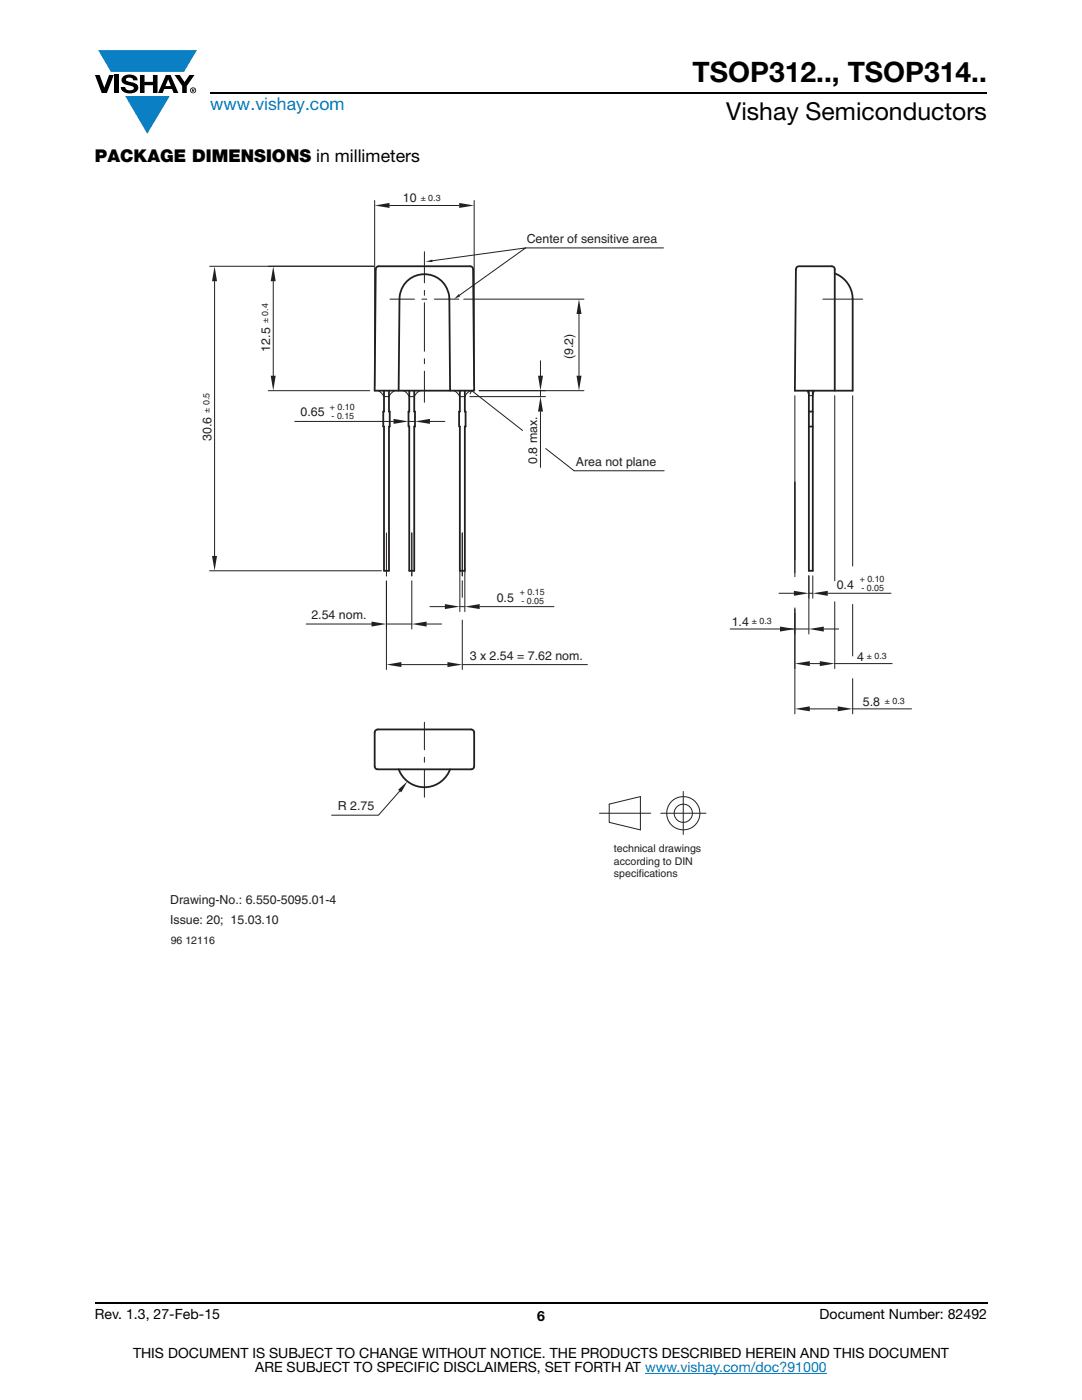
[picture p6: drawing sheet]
<svg xmlns="http://www.w3.org/2000/svg" width="216mm" height="279mm" viewBox="0 0 216 279" stroke-linecap="round" stroke-linejoin="round" font-family="sans-serif">
<g fill="#0a7fc3">
<path d="M19.6 10h19.7l-2.6 4.3h-1.1h-13.5z"/>
<path d="M25 19.2h8.9l-4.5 7.5z"/>
</g>
<g fill="#000">
<path d="M18.9 15h1l.9 2.5 1-2.5h.9l-1.4 3.6h-1zM22.9 15h.9v3.6h-.9zM24.6 15.3a2.1 2.1 0 0 1 2.8 .3l.1 .4h-.9a.79 .79 0 0 0-.7-.5 .79 .79 0 0 0-.8 .4l.3 .3 1 .2a1.08 1.08 0 0 1 1.2 1 1.08 1.08 0 0 1-1.1 1.2 1.73 1.73 0 0 1-2.4-1.2h.9a.96 .96 0 0 0 .8 .6 .96 .96 0 0 0 .9-.4 1.31 1.31 0 0 0-1.2-.6 1.03 1.03 0 0 1-1.1-.6 1.03 1.03 0 0 1 .2-1.1zM27.9 15h.9v1.3h1.7v-1.3h.9v3.6h-.9v-1.6h-1.7v1.6h-.9zM34.8 15h1.1l.9 1.4 1-1.4h1l-1.5 2.2v1.4h-.9v-1.4z"/>
<path d="M33.6 15.9l.5 1.3h-1.1zM33.1 15l-1.6 3.6h1l.3-.8h1.5l.3 .8h1l-1.6-3.6z"/>
<path d="M38.4 17.8h.2v.2h-.2zM38.3 17.7v.7h.1v-.3l.4 .3-.2-.3 .2-.2-.1-.2z"/>
<path d="M38.1 18a.46 .46 0 0 1 .9 0 .46 .46 0 0 1-.9 0zM37.9 18a.6 .6 0 0 0 1.2 0 .6 .6 0 0 0-1.2 0z"/>
</g>
<path d="M42 18.6h155M18.9 260h178.1" fill="none" stroke="#000" stroke-width=".36"/>
<path d="M128.7 274h36.3" fill="none" stroke="#007ec4" stroke-width=".2"/>
<path d="M33.9 38.2h148.1v150.6h-148.1z" fill="#fff"/>
<path d="M77.8 59.7h4.9M84.2 59.7h1M86.3 52l18.6-2.5-13.2 9.4M86.7 59.7h4.8M104.9 49.5h27.5M114.6 94h17.9M77.1 106.4v8.6M82.2 106.4v8.5M92.2 106.4v8.5M84.7 144.1v5.5M84.7 151.1v1M84.7 153.6v5.5" fill="none" stroke="#231f20" stroke-width=".2"/>
<path d="M89.7 59.7a5 5 0 0 0-5-5 5 5 0 0 0-5 5M93.8 53.1h-18.2a.58 .58 0 0 0-.6 .6M74.8 152.9a.58 .58 0 0 0 .6 .6M75.4 145.6a.61 .61 0 0 0-.6 .6M79.6 153.5a5.5 5.5 0 0 0 5.1 3.6 5.5 5.5 0 0 0 5.1-3.6M94 145.6a.61 .61 0 0 1 .6 .6M94.6 152.9a.58 .58 0 0 1-.6 .6" fill="none" stroke="#231f20" stroke-width=".36"/>
<path d="M84.9 52.2l1.4-.4v.5z" fill="#231f20"/>
<path d="M94.1 78l10.2 7.9" fill="none" stroke="#231f20" stroke-width=".2"/>
<path d="M91.6 58.7l.3 .4-1.3 .6z" fill="#231f20"/>
<path d="M93.8 53.1a.58 .58 0 0 1 .6 .6M166.6 54.6a5.5 5.5 0 0 1 3.5 5.1v18.3h-11.5l.2-24.3a.61 .61 0 0 1 .6-.6h6.6a.58 .58 0 0 1 .6 .6v24.3M162.2 78v35.9h-.8v-35.9M161.4 85.1h.8M161.4 82.1h.8" fill="none" stroke="#231f20" stroke-width=".36"/>
<g fill="none" stroke="#231f20" stroke-width=".2">
<path d="M84.7 50.2v6.2M84.7 57.9v1M92.5 59.7h24M164.2 59.7h7.9M75.5 78l.6 .5 .5 .7h1a2.27 2.27 0 0 1 1.2-1.2M80.5 78a2.27 2.27 0 0 1 1.2 1.2M83.8 78a2.27 2.27 0 0 0-1.1 1.2M84.7 60.4v9.7M84.7 71.6v1M84.7 74.1v6.2M90.6 78l.7 .5 .5 .7M93.9 78a2.27 2.27 0 0 0-1.1 1.2"/>
<path d="M94.1 78l-.3 .6M95.6 78h20.9M115.5 62.7v12.3M161 78l.2 .3a.65 .65 0 0 0 .3 .6 .65 .65 0 0 0 .7 0l.3-.9"/>
</g>
<g fill="#231f20">
<path d="M115 75h1l-.5 3z"/>
<path d="M115.5 59.7l.5 3h-1z"/>
</g>
<path d="M93.7 79.2h15.1M95.6 78h13.2M107.8 72v3M107.8 78v1.2M107.8 82.1v11.2" fill="none" stroke="#231f20" stroke-width=".2"/>
<g fill="#231f20">
<path d="M107.4 75h1l-.6 3z"/>
<path d="M107.8 79.2l.6 2.9h-1z"/>
</g>
<path d="M77.1 116v9.5M82.2 115.9v9.6M61.1 124.5h13M77.1 124.5h5.1M85.1 124.5h3" fill="none" stroke="#231f20" stroke-width=".2"/>
<g fill="#231f20">
<path d="M82.2 124.5l2.9-.4v.9z"/>
<path d="M74.1 124.1l3 .4-3 .5z"/>
</g>
<path d="M155.4 118.4h3M161.4 114.9v4.5M161.4 118.4h.8M162.2 114.9v4.5M165.2 118.4h12.6" fill="none" stroke="#231f20" stroke-width=".2"/>
<g fill="#231f20">
<path d="M158.4 117.9l3 .5-3 .5z"/>
<path d="M162.2 118.4l3-.5v1z"/>
</g>
<path d="M108.9 89.5l5.7 4.4M158.6 96.2v18.9M161.4 114.9v11.6M145.7 125.5h12.8M158.6 125.5h2.8M164.4 125.5h2.9" fill="none" stroke="#231f20" stroke-width=".2"/>
<g fill="#231f20">
<path d="M161.4 125.5l3-.5v1z"/>
<path d="M155.6 125l3 .5-3 .5z"/>
</g>
<path d="M158.6 79v35.3M166.6 79v36.9M158.6 121.3v5.2M161.6 132.4h2M166.6 132.4h11.4" fill="none" stroke="#231f20" stroke-width=".2"/>
<g fill="#231f20">
<path d="M158.6 132.4l3-.5v1z"/>
<path d="M163.6 131.9l3 .5-3 .5z"/>
</g>
<path d="M170.1 79v34M158.6 96.2v15.5M158.6 121.6v11.8M166.6 120.1v13.3M161.6 141.5h5.6M170.1 141.5h11.8" fill="none" stroke="#231f20" stroke-width=".2"/>
<g fill="#231f20">
<path d="M158.6 141.5l3-.5v1z"/>
<path d="M167.2 141l2.9 .5-2.9 .5z"/>
</g>
<path d="M74.8 40v37M77.7 41h13.9M94.6 40v37M158.6 122.4v20.1M170.1 120.6v10.3M170.1 135.4v7.1" fill="none" stroke="#231f20" stroke-width=".2"/>
<g fill="#231f20">
<path d="M91.6 40.5l3 .5-3 .5z"/>
<path d="M74.8 41l2.9-.5v1z"/>
</g>
<path d="M53.5 53.1h21.1M54.5 56.1v18.9M53.5 78h20.3" fill="none" stroke="#231f20" stroke-width=".2"/>
<g fill="#231f20">
<path d="M54.5 53.1l.5 3h-1z"/>
<path d="M54 75h1l-.5 3z"/>
</g>
<path d="M91.8 113.5v8.6M92.8 113.5v8.6M85.8 121.1h3M91.8 121.1h1M95.7 121.1h14.8" fill="none" stroke="#231f20" stroke-width=".2"/>
<g fill="#231f20">
<path d="M88.8 120.6l3 .5-3 .5z"/>
<path d="M92.8 121.1l2.9-.5v1z"/>
</g>
<path d="M58.8 84.1h19.7M81.5 83.1v.3M81.5 84.1h1.3M82.8 83.1v.3M85.8 84.1h3" fill="none" stroke="#231f20" stroke-width=".2"/>
<g fill="#231f20">
<path d="M82.8 84.1l3-.5v1z"/>
<path d="M78.5 83.6l3 .5-3 .5z"/>
</g>
<path d="M41.8 53.1h32.8M42.8 56.1v54.8M41.8 113.9h34.3" fill="none" stroke="#231f20" stroke-width=".2"/>
<g fill="#231f20">
<path d="M42.8 53.1l.5 3h-1z"/>
<path d="M42.3 110.9h1l-.5 3z"/>
</g>
<g fill="none" stroke="#231f20" stroke-width=".2">
<path d="M77.1 116v17.6M92.2 115.9v3.3M80.1 132.6h9.2M92.2 132.6h25M136.3 158v8.5M119.6 162.3h10.3M121.6 160.5l6.2-1.5v6.6l-6.2-1.5zM131.8 162.3h9.1"/>
<circle cx="136.3" cy="162.3" r="3.3"/>
<circle cx="136.3" cy="162.3" r="1.82"/>
</g>
<g fill="#231f20">
<path d="M77.1 132.6l3-.5v1z"/>
<path d="M89.3 132.1l2.9 .5-2.9 .5z"/>
</g>
<path d="M92.2 123.8v9.8M79.8 157.9l-4.3 4.8h-9.3" fill="none" stroke="#231f20" stroke-width=".2"/>
<path d="M79.4 157.6l1.9-1.7-1.2 2.2z" fill="#231f20"/>
<g fill="none" stroke="#231f20" stroke-width=".36">
<path d="M75 53.7l-.2 24.3h19.8l-.2-24.3M79.7 59.7l-.2 18.3M89.7 59.7l.1 18.3M76.6 78v4.1h-.1v3h.1v28.8h1v-28.8h.2l-.2-7.1M81.7 78l-.2 7.1h.2v28.8M82.7 78v4.1h.1v3h-.1v28.8M91.8 78l-.2 7.1h.2v28.8M92.8 78l.1 7.1h-.1v28.8M81.7 113.9h1M91.8 113.9h1M74.8 146.2v6.7M75.4 153.5h18.6"/>
<path d="M75.4 145.6h18.6M94.6 146.2v6.7"/>
</g>
<path d="M81.7 79.2h1M91.8 79.2h1M82.2 106.4v8.6M92.2 106.4v8.6" fill="none" stroke="#231f20" stroke-width=".2"/>
<text font-size="5.6" x="138.2" y="16.4">TSOP312.., TSOP314..</text>
<text font-size="4.9" x="144.9" y="24">Vishay Semiconductors</text>
<text font-size="3.5" fill="#007ec4" x="42" y="21.9">www.vishay.com</text>
<text font-size="3.5" x="18.9" y="32.3">PACKAGE DIMENSIONS in millimeters</text>
<g font-size="2.8">
<text x="18.9" y="263.3">Rev. 1.3, 27-Feb-15</text>
<text x="107.2" y="263.6">6</text>
<text x="163.6" y="263.3">Document Number: 82492</text>
<text x="26.5" y="271">THIS DOCUMENT IS SUBJECT TO CHANGE WITHOUT NOTICE. THE PRODUCTS DESCRIBED HEREIN AND THIS DOCUMENT</text>
<text x="50.9" y="273.8">ARE SUBJECT TO SPECIFIC DISCLAIMERS, SET FORTH AT www.vishay.com/doc?91000</text>
</g>
<g font-size="2.5" fill="#231f20">
<text x="80.4" y="40.4">10</text>
<text x="105.1" y="48.5">Center of sensitive area</text>
<text x="53.9" y="70.2" transform="rotate(-90 53.9 70.2)">12.5</text>
<text x="114.4" y="71.7" transform="rotate(-90 114.4 71.7)">(9.2)</text>
<text x="60" y="82.9">0.65</text>
<text x="42.2" y="88" transform="rotate(-90 42.2 88)">30.6</text>
<text x="107.2" y="92.6" transform="rotate(-90 107.2 92.6)">0.8 max.</text>
<text x="114.9" y="93">Area not plane</text>
<text x="167" y="117.6">0.4</text>
<text x="62.1" y="123.5">2.54 nom.</text>
<text x="99.1" y="120.2">0.5</text>
<text x="146" y="124.9">1.4</text>
<text x="93.7" y="131.6">3 x 2.54 = 7.62 nom.</text>
<text x="171" y="131.8">4</text>
<text x="172.2" y="140.8">5.8</text>
<text x="67.4" y="161.7">R 2.75</text>
<text x="33.9" y="180.4">Drawing-No.: 6.550-5095.01-4</text>
<text x="33.9" y="184.3">Issue: 20; 15.03.10</text>
</g>
<g font-size="2.1" fill="#231f20">
<text x="122.5" y="172.6">according to DIN</text>
<text x="122.5" y="170.1">technical drawings</text>
<text x="122.5" y="175">specifications</text>
<text x="34.1" y="188.3">96 12116</text>
</g>
<g font-size="1.8" fill="#231f20">
<text x="83.9" y="40">± 0.3</text>
<text x="53.5" y="64.5" transform="rotate(-90 53.5 64.5)">± 0.4</text>
<text x="41.8" y="82.4" transform="rotate(-90 41.8 82.4)">± 0.5</text>
<text x="65.8" y="81.9">+ 0.10</text>
<text x="66.2" y="83.6">- 0.15</text>
<text x="103.7" y="118.8">+ 0.15</text>
<text x="171.6" y="116.2">+ 0.10</text>
<text x="171.9" y="118">- 0.05</text>
<text x="104.1" y="120.6">- 0.05</text>
<text x="150" y="124.6">± 0.3</text>
<text x="173" y="131.5">± 0.3</text>
<text x="176.6" y="140.5">± 0.3</text>
</g>
</svg>
